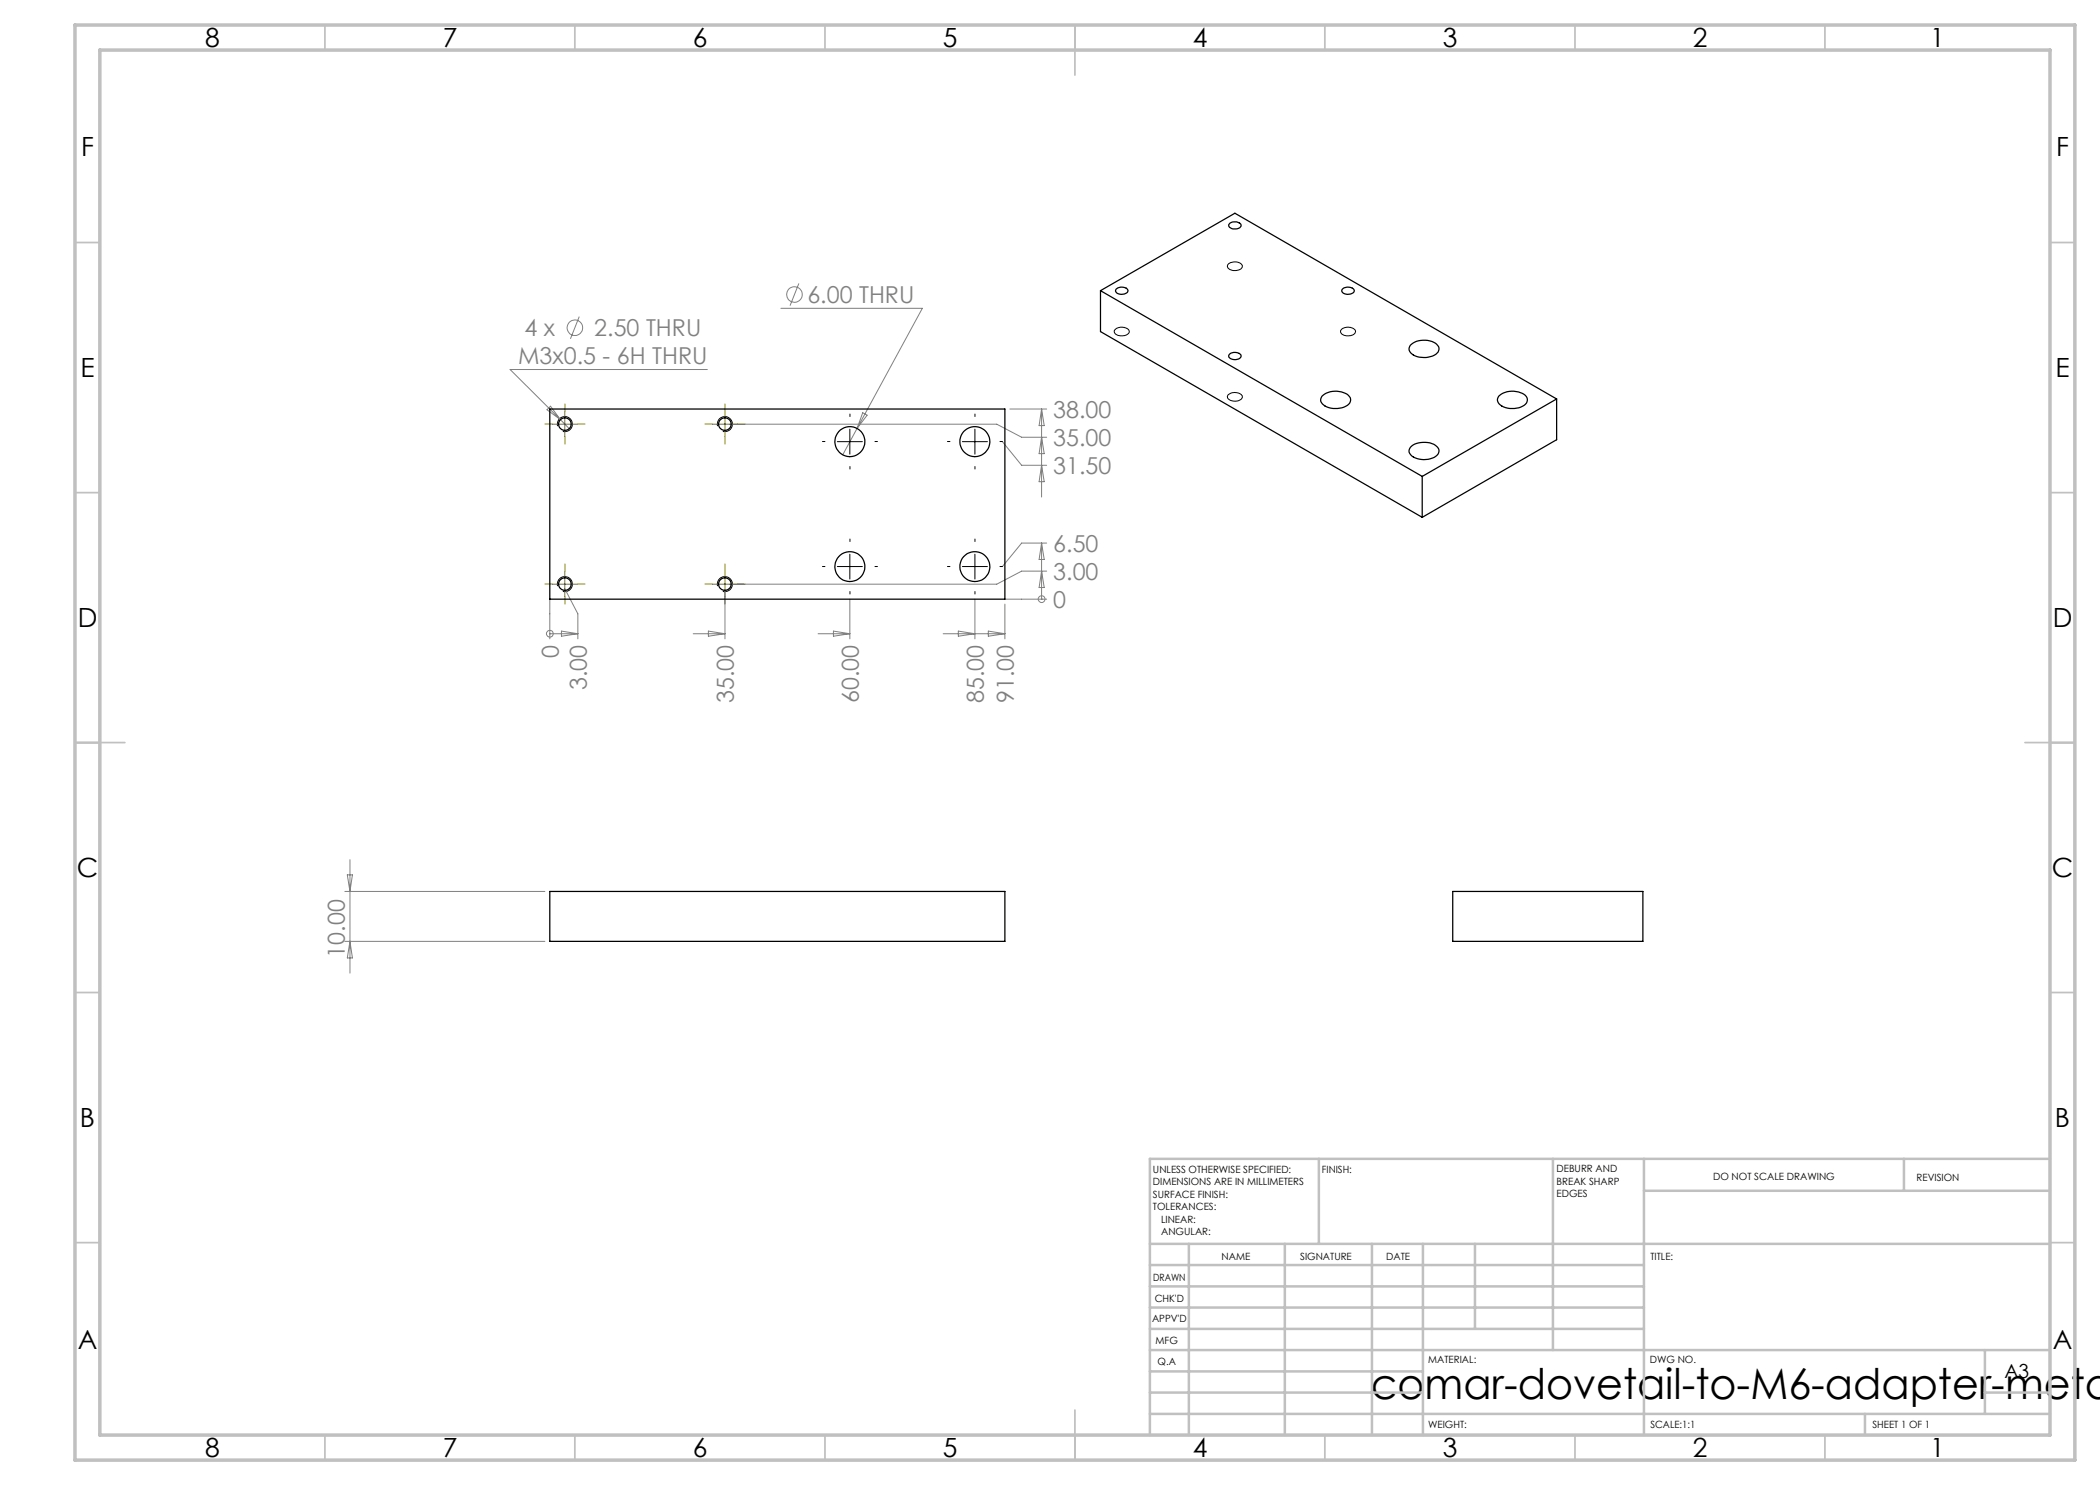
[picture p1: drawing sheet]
<svg xmlns="http://www.w3.org/2000/svg" width="420mm" height="297mm" viewBox="0 0 420 297" stroke-linecap="round" stroke-linejoin="round" font-family="sans-serif">
<g fill="none" stroke="#808080" stroke-width=".2">
<path d="M159.8 56.7l-1.8 4.4M115.9 63.3l-1.8 4.5M141.5 73.9h-39.5l10.1 10M156.2 61.7h28.3l-15.9 29.2M109.4 81.9l.7-.7 2 2.7zM112.1 83.9l1.7 1.8M146 84.8h53.4l4.9 2.7h5M172.5 82.5l.9 .5-2 2.7zM200.5 88.3l3.8 4.8h5M202 81.8h7.3M208.3 81.8v17.6M208.3 93.1l.5 3.2h-1z"/>
<path d="M208.3 87.5l.5 3.2h-1zM208.3 81.8l.5 3.3h-1zM110 119.8v8M113 117.8l2.6 5v5M145 117.8v10M170 119.8v8M195 119.8v8M201 119.8h8.3M208.3 119.8h.1M208.3 108.6v11.2M208.3 114.2l.5 3.3h-1zM208.3 108.6l.5 3.3h-1z"/>
<path d="M209.3 114.2h-5l-4.9 2.6h-53.4M209.3 108.6h-5l-3.8 4.7M110 126.7h.1M110 126.7h5.6M112.3 126.2l3.3 .5-3.3 .5zM138.6 126.7h6.4M141.7 126.2l3.3 .5-3.3 .5zM163.6 126.7h6.4M166.7 126.2l3.3 .5-3.3 .5zM188.6 126.7h12.4M191.7 126.2l3.3 .5-3.3 .5zM197.7 126.2l3.3 .5-3.3 .5z"/>
<path d="M201 120.8v7M69 178.3h40M69.5 175h1l-.5 3.3zM70 171.9v22.7M69 188.3h40M70 188.3l.5 3.3h-1z"/>
<circle cx="158.9" cy="58.9" r="1.55"/>
<circle cx="115" cy="65.6" r="1.56"/>
<circle cx="208.3" cy="119.8" r=".68"/>
<circle cx="110" cy="126.7" r=".68"/>
</g>
<g fill="none" stroke="#000" stroke-width=".2">
<path d="M245.6 52.9a1.93 1.93 0 0 1 2.9 .3 1.52 1.52 0 0 1-2.3 .8l-.4-.2a.62 .62 0 0 1-.2-.9zM223 65.9a1.97 1.97 0 0 1 2.8 .2 1.2 1.2 0 0 1-1.6 1.1l-.6-.1-.5-.3a.59 .59 0 0 1-.1-.9zM245.6 78.9a1.93 1.93 0 0 1 2.9 .4 1.58 1.58 0 0 1-2.3 .8l-.4-.2a.63 .63 0 0 1-.2-1zM268.3 65.9a1.93 1.93 0 0 1 2.8 .3 1.55 1.55 0 0 1-2.1 .9l-.7-.3a.59 .59 0 0 1 0-.9zM111.5 85.2a1.51 1.51 0 0 1 1.3-1.9 1.51 1.51 0 0 1 1.7 1.7 1.51 1.51 0 0 1-1.9 1.3M143.5 85.2a1.51 1.51 0 0 1 1.3-1.9 1.51 1.51 0 0 1 1.7 1.7 1.51 1.51 0 0 1-1.9 1.3M167.5 88.3h5M170 85.8v5M192.5 88.3h5M195 85.8v5M111.5 117.2a1.51 1.51 0 0 1 1.3-1.9 1.51 1.51 0 0 1 1.7 1.7 1.51 1.51 0 0 1-1.9 1.3M143.5 117.2a1.51 1.51 0 0 1 1.3-1.9 1.51 1.51 0 0 1 1.7 1.7 1.51 1.51 0 0 1-1.9 1.3"/>
<path d="M167.5 113.3h5M170 110.8v5M192.5 113.3h5M195 110.8v5"/>
</g>
<g fill="none" stroke="#c0c0c0" stroke-width=".35">
<path d="M65 5v5M115 5v5M165 5v5M215 5v10M265 5v5M315 5v5M365 5v5M15 48.5h5M410 48.5h5M15 98.5h5M410 98.5h5M15 148.5h10"/>
<path d="M405 148.5h10M15 198.5h5M410 198.5h5M15 248.5h5M410 248.5h5M65 287v5M115 287v5M165 287v5M215 282v10M265 287v5M315 287v5M365 287v5"/>
</g>
<g fill="none" stroke="#c0c0c0" stroke-width=".5">
<path d="M263.8 231.8v17M310.6 231.8v38.2M328.8 231.8v55.2M328.8 238.2h81.2M380.8 231.8v6.4M410 231.8h-180v55.2M230 248.8h180M230 257.3h98.8M230 253h98.8M237.8 248.8v38.2M257 248.8v38.2M274.4 248.8v38.2"/>
<path d="M284.6 248.8v38.2M295 248.8v17M230 265.8h98.8M230 261.5h98.8M230 278.5h54.6M230 274.3h54.6M230 270h180M397 278.5h13M397 270v12.8M230 282.8h180M373 282.8v4.2"/>
</g>
<path d="M15 5h400v287h-400zM20 10h390v277h-390z" fill="none" stroke="#c0c0c0" stroke-width=".7"/>
<g fill="none" stroke="#000" stroke-width=".2" stroke-dasharray="15.2 1.3 1.3 1.3">
<path d="M165 88.3h-.5M170 83.3v-.5M170 93.3v.5M175 88.3h.5M190 88.3h-.5M195 83.3v-.5M195 93.3v.5M200 88.3h.5M165 113.3h-.5M170 108.3v-.5M170 118.3v.5M175 113.3h.5"/>
<path d="M190 113.3h-.5M195 108.3v-.5M195 118.3v.5M200 113.3h.5"/>
</g>
<g fill="none" stroke="#808000" stroke-width=".2" stroke-dasharray="15.2 1.3 1.3 1.3">
<path d="M110.5 84.8h-1.5M113 82.3v-1.5M113 87.3v1.5M115.5 84.8h1.5M142.5 84.8h-1.5M145 82.3v-1.5M145 87.3v1.5M147.5 84.8h1.5M110.5 116.8h-1.5M113 114.3v-1.5M113 119.3v1.5M115.5 116.8h1.5"/>
<path d="M142.5 116.8h-1.5M145 114.3v-1.5M145 119.3v1.5M147.5 116.8h1.5"/>
</g>
<path d="M110.5 84.8h5M113 82.3v5M142.5 84.8h5M145 82.3v5M110.5 116.8h5M113 114.3v5M142.5 116.8h5M145 114.3v5" fill="none" stroke="#808000" stroke-width=".2"/>
<g fill="none" stroke="#000" stroke-width=".25">
<path d="M220.1 58.1l26.9-15.5 64.3 37.2M220.1 58.1l64.3 37.2M220.1 58.1v8.2l64.3 37.2M223.2 57.9a1.6 1.6 0 0 1 2.4 .2 1.37 1.37 0 0 1-1.9 .7l-.5-.5zM246 44.6a1.53 1.53 0 0 1 2.2 .4 1.44 1.44 0 0 1-2.3 .5l-.2-.6zM268.6 57.7a1.59 1.59 0 0 1 2.3 .4 1.37 1.37 0 0 1-1.9 .7l-.6-.5v-.3zM246 70.8a1.56 1.56 0 0 1 2.2 .4 1.25 1.25 0 0 1-1.9 .6l-.5-.4-.1-.3zM264.4 79.2a4.2 4.2 0 0 1 5.5 .1 1.38 1.38 0 0 1-1.1 2.1 3.9 3.9 0 0 1-4.6-1.1v-.5zM282.1 69a4.2 4.2 0 0 1 5.4 .1 1.39 1.39 0 0 1-1 2.1 4 4 0 0 1-4.5-.9 1.05 1.05 0 0 1 .1-1.3zM299.8 79.2a4.2 4.2 0 0 1 5.5 .1 1.42 1.42 0 0 1-1.1 2.1 4 4 0 0 1-4.6-.9 1.05 1.05 0 0 1 .2-1.3zM311.3 79.8l-26.9 15.5M311.3 79.8v8.1l-26.9 15.6"/>
<path d="M110 81.8h91v38h-91zM282.3 89.2a4.3 4.3 0 0 1 5.2 .3 1.38 1.38 0 0 1-1 2.1 4 4 0 0 1-4.5-.9 1.12 1.12 0 0 1 .3-1.5zM284.4 95.3v8.2M110 178.3h91v10h-91zM290.5 178.3h38.1v10h-38.1z"/>
<circle cx="113" cy="84.8" r="1.26"/>
<circle cx="145" cy="84.8" r="1.26"/>
<circle cx="170" cy="88.3" r="3"/>
<circle cx="195" cy="88.3" r="3"/>
<circle cx="113" cy="116.8" r="1.26"/>
<circle cx="145" cy="116.8" r="1.26"/>
<circle cx="170" cy="113.3" r="2.99"/>
<circle cx="195" cy="113.3" r="2.99"/>
</g>
<text font-size="8.5" x="274.2" y="279.7">comar-dovetail-to-M6-adapter-meta</text>
<g font-size="5.3">
<text x="41" y="9.5">8</text>
<text x="88.5" y="9.5">7</text>
<text x="138.5" y="9.5">6</text>
<text x="188.5" y="9.5">5</text>
<text x="238.5" y="9.5">4</text>
<text x="288.5" y="9.5">3</text>
<text x="338.5" y="9.5">2</text>
<text x="386" y="9.5">1</text>
<text x="16.2" y="31.3">F</text>
<text x="411.2" y="31.3">F</text>
<text x="16.1" y="75.5">E</text>
<text x="411.1" y="75.5">E</text>
<text x="15.5" y="125.5">D</text>
<text x="410.5" y="125.5">D</text>
<text x="15.4" y="175.5">C</text>
<text x="410.4" y="175.5">C</text>
<text x="16" y="225.5">B</text>
<text x="411" y="225.5">B</text>
<text x="15.5" y="269.8">A</text>
<text x="410.5" y="269.8">A</text>
<text x="41" y="291.5">8</text>
<text x="88.5" y="291.5">7</text>
<text x="138.5" y="291.5">6</text>
<text x="188.5" y="291.5">5</text>
<text x="238.5" y="291.5">4</text>
<text x="288.5" y="291.5">3</text>
<text x="338.5" y="291.5">2</text>
<text x="386" y="291.5">1</text>
</g>
<g font-size="4.7" fill="#808080">
<text x="161.5" y="60.6">6.00 THRU</text>
<text x="104.9" y="67.2">4 x</text>
<text x="118.9" y="67.2">2.50 THRU</text>
<text x="103.6" y="72.9">M3x0.5 - 6H THRU</text>
<text x="210.7" y="83.6">38.00</text>
<text x="210.7" y="89.2">35.00</text>
<text x="210.7" y="94.8">31.50</text>
<text x="210.7" y="110.3">6.50</text>
<text x="210.7" y="116">3.00</text>
<text x="210.7" y="121.6">0</text>
<text x="111.8" y="131.6" transform="rotate(-90 111.8 131.6)">0</text>
<text x="117.4" y="138.1" transform="rotate(-90 117.4 138.1)">3.00</text>
<text x="146.8" y="140.7" transform="rotate(-90 146.8 140.7)">35.00</text>
<text x="171.8" y="140.7" transform="rotate(-90 171.8 140.7)">60.00</text>
<text x="196.8" y="140.7" transform="rotate(-90 196.8 140.7)">85.00</text>
<text x="202.8" y="140.7" transform="rotate(-90 202.8 140.7)">91.00</text>
<text x="69" y="191.5" transform="rotate(-90 69 191.5)">10.00</text>
</g>
<text font-size="3.9" x="400.9" y="275.5">A3</text>
<g font-size="2">
<text x="230.6" y="234.6">UNLESS OTHERWISE SPECIFIED:</text>
<text x="230.6" y="237.1">DIMENSIONS ARE IN MILLIMETERS</text>
<text x="230.6" y="239.6">SURFACE FINISH:</text>
<text x="264.4" y="234.6">FINISH:</text>
<text x="311.3" y="234.5">DEBURR AND</text>
<text x="311.3" y="237">BREAK SHARP</text>
<text x="311.3" y="239.5">EDGES</text>
<text x="342.6" y="236">DO NOT SCALE DRAWING</text>
<text x="383.3" y="236.2">REVISION</text>
<text x="230.6" y="242.1">TOLERANCES:</text>
<text x="232.2" y="244.6">LINEAR:</text>
<text x="232.2" y="247.1">ANGULAR:</text>
<text x="244.3" y="252">NAME</text>
<text x="260" y="251.9">SIGNATURE</text>
<text x="277.2" y="251.9">DATE</text>
<text x="330.1" y="251.9">TITLE:</text>
<text x="230.6" y="256.1">DRAWN</text>
<text x="230.9" y="260.3">CHK'D</text>
<text x="230.4" y="264.4">APPV'D</text>
<text x="231.1" y="268.8">MFG</text>
<text x="231.5" y="273">Q.A</text>
<text x="285.6" y="272.5">MATERIAL:</text>
<text x="330" y="272.5">DWG NO.</text>
<text x="285.6" y="285.5">WEIGHT:</text>
<text x="330.1" y="285.6">SCALE:1:1</text>
<text x="374.5" y="285.6">SHEET 1 OF 1</text>
</g>
</svg>
